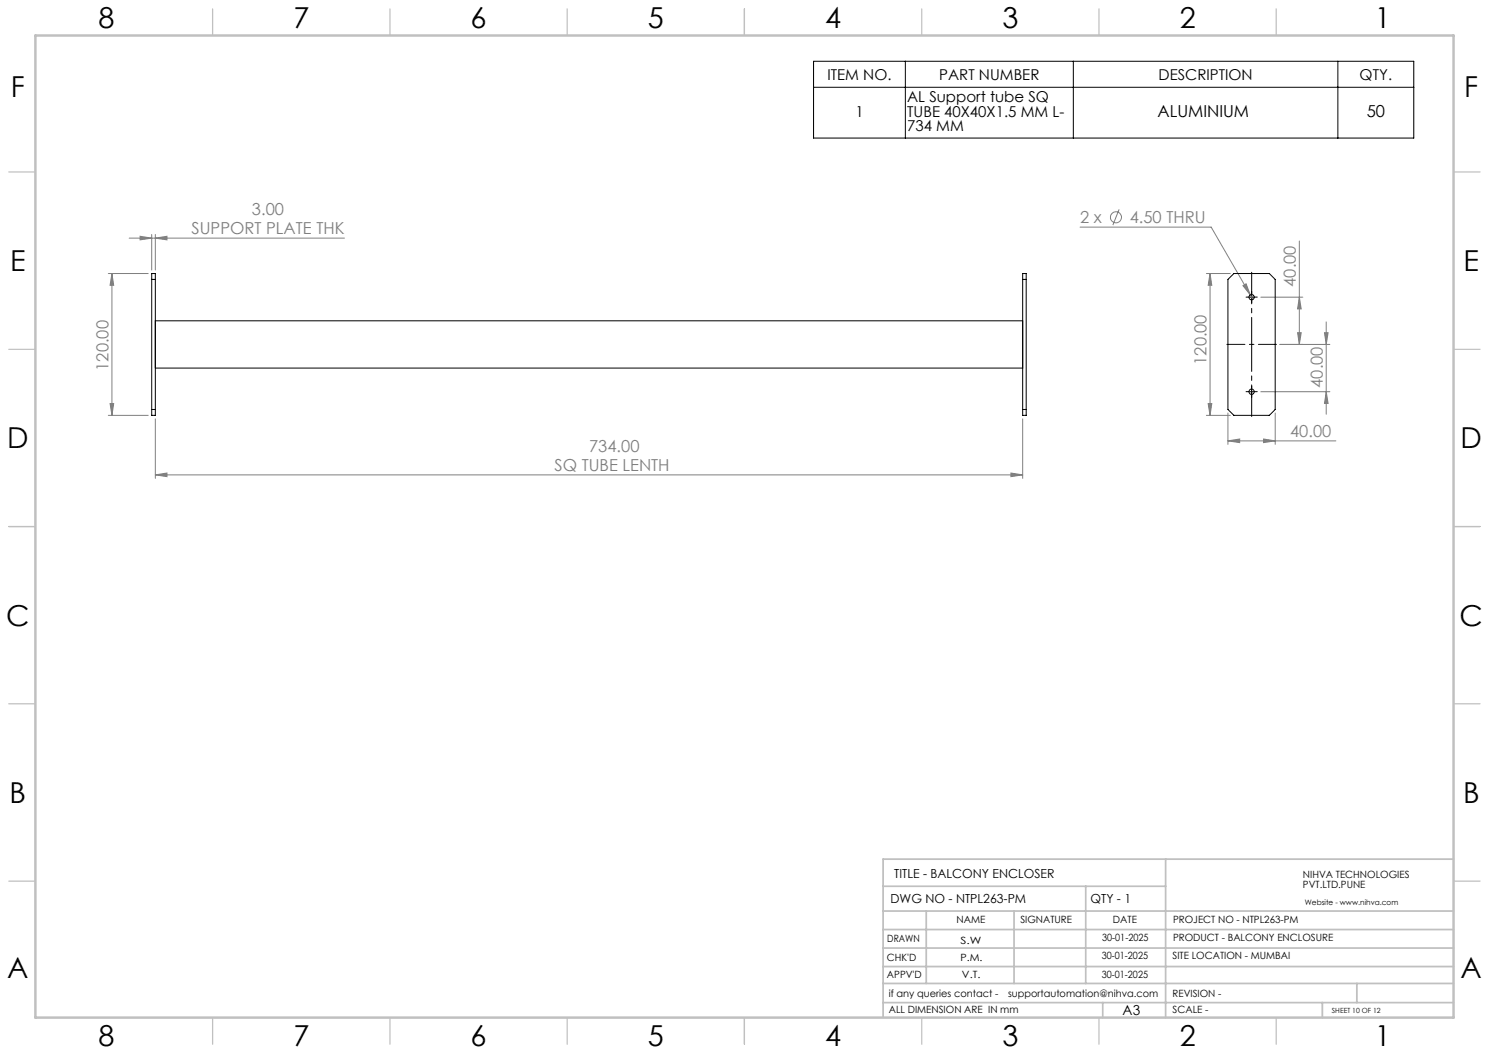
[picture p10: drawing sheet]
<svg xmlns="http://www.w3.org/2000/svg" width="420mm" height="297mm" viewBox="0 0 420 297" stroke-linecap="round" stroke-linejoin="round" font-family="sans-serif">
<g fill="none" stroke="#808080" stroke-width=".28">
<path d="M315.7 59.1l-1.8 4.4M30.6 77.1h11.2M31.6 77.1v40.1M31.6 77.1l.5 3.4h-1.1zM36.4 67.2h60.8M39.5 66.6l3.3 .6-3.3 .5zM42.8 66.1v10.1M43.8 67.2l3.3-.6v1.1zM43.8 66.1v10.1M304.7 64.1h36.9l11.1 19.1M340.3 77.1h6.7M341.3 77.1l.5 3.4h-1z"/>
<path d="M341.3 77.1v40.1M366.5 68v29.2M350.6 80.6l.9-.6 1.2 3.2zM352.7 83.2l.7 1.3M355.6 83.8h11.9M361 97.2h14.1M366 93.8h1l-.5 3.4zM366.5 83.8l.5 3.3h-1zM373.6 93.8h1l-.5 3.4zM374.1 90.8v26M30.6 117.2h11.2M31 113.8h1.1l-.5 3.4z"/>
<path d="M43.8 118.1v16.8M288.5 118.1v16.8M340.3 117.2h6.7M340.8 113.8h1l-.5 3.4zM346.4 116.5v8.8M355.6 110.5h19.5M359.7 116.5v8.8M374.1 110.5l.5 3.3h-1zM43.8 133.9l3.3-.5v1zM43.8 133.9h244.7M285.2 133.4l3.3 .5-3.3 .5zM346.4 124.4l3.3-.6v1z"/>
<path d="M346.4 124.4h30.4M356.4 123.8l3.3 .6-3.3 .4z"/>
<circle cx="314.8" cy="61.3" r="1.56"/>
</g>
<path d="M229.5 17.3h169.3v21.6h-169.3zM255.4 17.3v21.6M302.8 17.3v21.6M377.4 17.3v21.6M229.5 24.6h169.3M352.2 83.8h1.7M353 83v1.7M352.2 110.5h1.7M353 109.6v1.7" fill="none" stroke="#000" stroke-width=".28"/>
<path d="M353.1 76.8v40.7" fill="none" stroke="#000" stroke-width=".28" stroke-dasharray="15.2 1.3 1.3 1.3" stroke-dashoffset="6.3"/>
<path d="M346.1 97.1h14" fill="none" stroke="#000" stroke-width=".28" stroke-dasharray="15.2 1.3 1.3 1.3" stroke-dashoffset="10.1"/>
<path d="M352.2 83.8h-.7M353.1 83v-.8M353.1 84.6v.8M353.9 83.8h.7M352.2 110.5h-.7M353.1 109.6v-.7M353.1 111.3v.8M353.9 110.5h.7" fill="none" stroke="#000" stroke-width=".28" stroke-dasharray="15.2 1.3 1.3 1.3"/>
<g fill="none" stroke="#c0c0c0" stroke-width=".35">
<path d="M60 2.5v7.5M110 2.5v7.5M160 2.5v7.5M210 2.5v7.5M260 2.5v7.5M310 2.5v7.5M360 2.5v7.5M2.5 48.5h7.5M410 48.5h7.5M2.5 98.5h7.5M410 98.5h7.5M2.5 148.5h7.5"/>
<path d="M410 148.5h7.5M2.5 198.5h7.5M410 198.5h7.5M2.5 248.5h7.5M410 248.5h7.5M60 287v7.5M110 287v7.5M160 287v7.5M210 287v7.5M260 287v7.5M310 287v7.5M360 287v7.5"/>
</g>
<g fill="none" stroke="#c0c0c0" stroke-width=".5">
<path d="M249.1 257h160.9M249.1 250h79.7M261.3 257v20.4M286 257v20.4M306.2 250v27.4M328.8 242.3v44.7M410 242.3h-160.9v44.7M249.1 272.6h160.9M249.1 267.4h160.9M249.1 262.2h160.9M249.1 277.4h160.9M382.7 277.4v5.4"/>
<path d="M249.1 282.8h160.9M311 282.8v4.2M373 282.8v4.2"/>
</g>
<path d="M10 10h400v277h-400z" fill="none" stroke="#c0c0c0" stroke-width=".7"/>
<g fill="#808080">
<path d="M350.6 80.6l.9-.6 1.2 3.2z"/>
<path d="M43.8 133.9l3.3-.5v1zM285.2 133.4l3.3 .5-3.3 .5z"/>
<path d="M39.5 66.6l3.3 .6-3.3 .5zM43.8 67.2l3.3-.6v1.1z"/>
<path d="M366 93.8h1l-.5 3.4zM366.5 83.8l.5 3.3h-1zM374.1 110.5l.5 3.3h-1zM373.6 93.8h1l-.5 3.4z"/>
<path d="M31 113.8h1.1l-.5 3.4zM31.6 77.1l.5 3.4h-1.1z"/>
<path d="M341.3 77.1l.5 3.4h-1zM340.8 113.8h1l-.5 3.4z"/>
<path d="M346.4 124.4l3.3-.6v1zM356.4 123.8l3.3 .6-3.3 .4z"/>
</g>
<g fill="none" stroke="#000" stroke-width=".28">
<path d="M42.8 77.1h1v40.1h-1zM42.8 78.8h1M288.5 77.1h1v40.1h-1zM288.5 78.8h1M346.4 78.8l1.7-1.7h9.9l1.7 1.7v36.7l-1.7 1.7h-9.9l-1.7-1.7zM43.8 90.5h244.7M42.8 115.5h1M43.8 103.8h244.7M288.5 115.5h1"/>
<circle cx="353" cy="83.8" r=".74"/>
<circle cx="353" cy="110.5" r=".74"/>
</g>
<g font-size="8.1">
<text x="27.8" y="8">8</text>
<text x="82.8" y="8">7</text>
<text x="132.8" y="8">6</text>
<text x="182.8" y="8">5</text>
<text x="232.8" y="8">4</text>
<text x="282.8" y="8">3</text>
<text x="332.8" y="8">2</text>
<text x="387.8" y="8">1</text>
<text x="3" y="27.2">F</text>
<text x="413" y="27.2">F</text>
<text x="2.8" y="76.5">E</text>
<text x="412.8" y="76.5">E</text>
<text x="2" y="126.5">D</text>
<text x="412" y="126.5">D</text>
<text x="1.7" y="176.5">C</text>
<text x="411.7" y="176.5">C</text>
<text x="2.7" y="226.5">B</text>
<text x="412.7" y="226.5">B</text>
<text x="2" y="275.7">A</text>
<text x="412" y="275.7">A</text>
<text x="27.8" y="295">8</text>
<text x="82.8" y="295">7</text>
<text x="132.8" y="295">6</text>
<text x="182.8" y="295">5</text>
<text x="232.8" y="295">4</text>
<text x="282.8" y="295">3</text>
<text x="332.8" y="295">2</text>
<text x="387.8" y="295">1</text>
</g>
<g font-size="4.7">
<text x="326.5" y="33">ALUMINIUM</text>
<text x="385.5" y="33">50</text>
</g>
<g font-size="4.7" fill="#808080">
<text x="71.1" y="60.6">3.00</text>
<text x="304.7" y="63">2 x</text>
<text x="318.7" y="63">4.50 THRU</text>
<text x="54" y="66.1">SUPPORT PLATE THK</text>
<text x="365.5" y="80.9" transform="rotate(-90 365.5 80.9)">40.00</text>
<text x="30.6" y="104.6" transform="rotate(-90 30.6 104.6)">120.00</text>
<text x="340.3" y="102.9" transform="rotate(-90 340.3 102.9)">120.00</text>
<text x="373.1" y="109.4" transform="rotate(-90 373.1 109.4)">40.00</text>
<text x="363.9" y="123.3">40.00</text>
<text x="166.2" y="127.3">734.00</text>
<text x="156.4" y="132.9">SQ TUBE LENTH</text>
</g>
<g font-size="4.2">
<text x="233.4" y="22.5">ITEM NO.</text>
<text x="264.9" y="22.5">PART NUMBER</text>
<text x="326.8" y="22.5">DESCRIPTION</text>
<text x="383.5" y="22.5">QTY.</text>
<text x="255.9" y="28.8">AL Support tube SQ</text>
<text x="241.3" y="32.9">1</text>
<text x="255.9" y="32.9">TUBE 40X40X1.5 MM L-</text>
<text x="255.9" y="37">734 MM</text>
</g>
<text font-size="3.9" x="316.7" y="286.4">A3</text>
<g font-size="3.5">
<text x="252.2" y="247.7">TITLE - BALCONY ENCLOSER</text>
<text x="251.2" y="254.8">DWG NO - NTPL263-PM</text>
<text x="307.6" y="254.8">QTY - 1</text>
</g>
<g font-size="2.8">
<text x="367.5" y="247.7">NIHVA TECHNOLOGIES</text>
<text x="367.5" y="250.5">PVT.LTD.PUNE</text>
<text x="269.8" y="260.4">NAME</text>
<text x="287.8" y="260.4">SIGNATURE</text>
<text x="313.9" y="260.5">DATE</text>
<text x="330.9" y="260.5">PROJECT NO - NTPL263-PM</text>
<text x="250.3" y="265.7">DRAWN</text>
<text x="270.9" y="266.1">S.W</text>
<text x="310.9" y="265.5">30-01-2025</text>
<text x="330.9" y="265.5">PRODUCT - BALCONY ENCLOSURE</text>
<text x="250.2" y="271.1">CHK'D</text>
<text x="250.2" y="275.8">APPV'D</text>
<text x="270.9" y="271.1">P.M.</text>
<text x="271.3" y="275.8">V.T.</text>
<text x="310.8" y="270.6">30-01-2025</text>
<text x="310.8" y="275.8">30-01-2025</text>
<text x="330.7" y="270.6">SITE LOCATION - MUMBAI</text>
<text x="250.7" y="281.1">if any queries contact -</text>
<text x="284.3" y="281.1">supportautomation@nihva.com</text>
<text x="330.7" y="281.1">REVISION -</text>
<text x="250.7" y="285.6">ALL DIMENSION ARE IN mm</text>
<text x="330.7" y="285.6">SCALE -</text>
</g>
<text font-size="2.1" x="368.1" y="255.1">Website - www.nihva.com</text>
<text font-size="2" x="375.7" y="285.6">SHEET 10 OF 12</text>
</svg>
